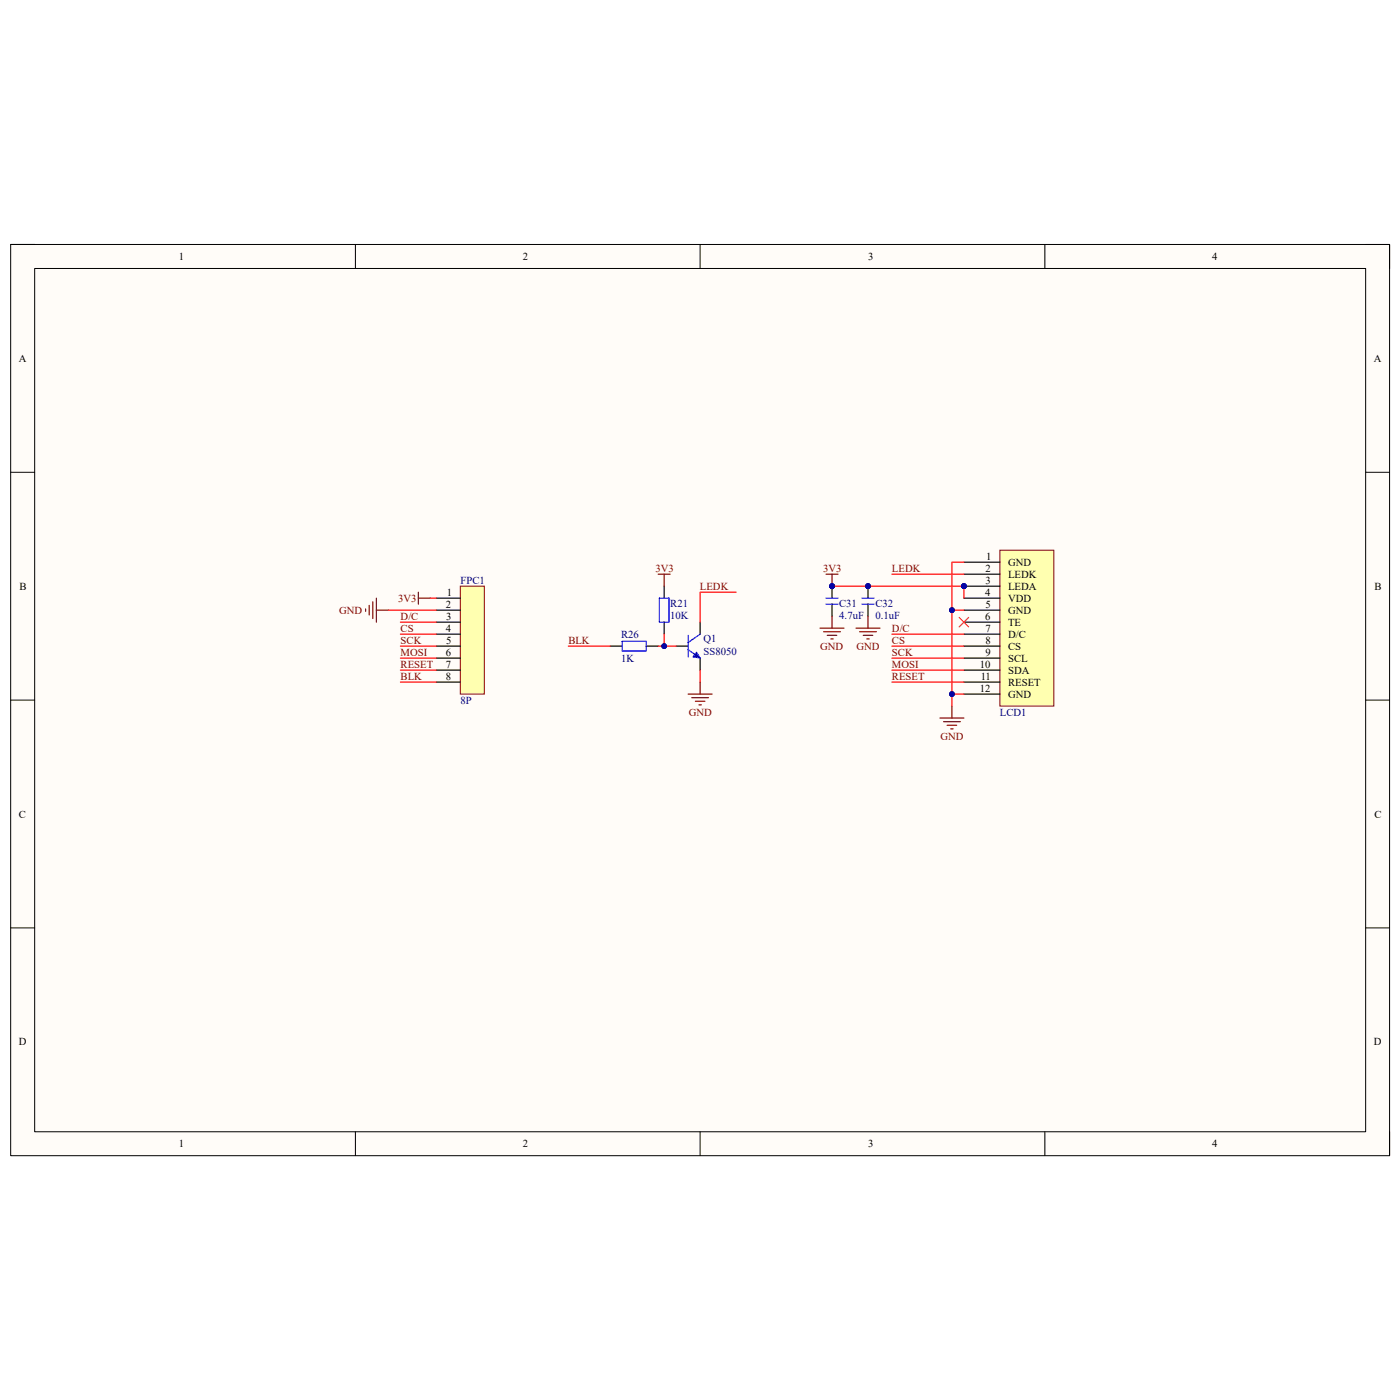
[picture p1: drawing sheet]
<svg xmlns="http://www.w3.org/2000/svg" width="100mm" height="100mm" viewBox="0 0 100 100" stroke-linecap="round" stroke-linejoin="round" font-family="sans-serif">
<path d="M.8 17.5h98.5v65h-98.5z" fill-rule="evenodd" fill="#fffcf8"/>
<path d="M.8 17.5h98.5v65h-98.5z" fill="none" stroke="#000" stroke-width=".07"/>
<path d="M2.5 19.2h95v61.6h-95z" fill-rule="evenodd" fill="#fffcf8"/>
<g fill="none" stroke="#000" stroke-width=".07">
<path d="M.8 17.5h1.7M2.5 19.2h95v61.6h-95zM25.4 17.5v1.7M50 17.5v1.7M74.6 17.5v1.7M97.5 17.5h1.8v1.7M.8 33.7h1.7M97.5 33.7h1.8M.8 50h1.7M97.5 50h1.8M.8 66.3h1.7M97.5 66.3h1.8"/>
<path d="M25.4 80.8v1.7M50 80.8v1.7M74.6 80.8v1.7M99.3 80.8v1.7"/>
</g>
<circle cx="68.9" cy="41.9" r=".17" fill="#000080"/>
<circle cx="68.9" cy="41.9" r=".17" fill="none" stroke="#000080" stroke-width=".07"/>
<path d="M71.4 39.3h3.9v11.1h-3.9z" fill-rule="evenodd" fill="#ffffb0"/>
<path d="M71.4 39.3h3.9v11.1h-3.9z" fill="none" stroke="#800000" stroke-width=".07"/>
<path d="M68.9 40.2h2.5M68.9 41h2.5M68.9 41.9h2.5" fill="none" stroke="#000" stroke-width=".08"/>
<circle cx="68.9" cy="41.9" r=".17" fill="#000080"/>
<circle cx="68.9" cy="41.9" r=".17" fill="none" stroke="#000080" stroke-width=".07"/>
<path d="M68.9 42.7h2.5M68.9 43.6h2.5M68.9 44.4h2.5M68.9 45.3h2.5M68.9 46.2h2.5M68.9 47h2.5M68.9 47.9h2.5M68.9 48.7h2.5M68.9 49.6h2.5" fill="none" stroke="#000" stroke-width=".08"/>
<path d="M59 41h.9M59.4 41v.9M67.1 51.3h1.8M67.4 51.5h1.2M67.7 51.8h.6M67.9 52.1h.2M68 50.4v.9" fill="none" stroke="#800000" stroke-width=".08"/>
<path d="M68.5 44.1l.7 .7M69.2 44.1l-.7 .7" fill="none" stroke="#f00" stroke-width=".07"/>
<circle cx="59.4" cy="41.9" r=".17" fill="#000080"/>
<circle cx="59.4" cy="41.9" r=".17" fill="none" stroke="#000080" stroke-width=".07"/>
<circle cx="59.4" cy="41.9" r=".17" fill="#000080"/>
<circle cx="59.4" cy="41.9" r=".17" fill="none" stroke="#000080" stroke-width=".07"/>
<path d="M59.4 41.9v.8" fill="none" stroke="#000" stroke-width=".08"/>
<circle cx="59.4" cy="41.9" r=".17" fill="#000080"/>
<circle cx="59.4" cy="41.9" r=".17" fill="none" stroke="#000080" stroke-width=".07"/>
<path d="M59.4 43.2v.8" fill="none" stroke="#000" stroke-width=".08"/>
<path d="M59 43.2h.9M59 42.7h.9" fill="none" stroke="#00f" stroke-width=".08"/>
<circle cx="62" cy="41.9" r=".17" fill="#000080"/>
<circle cx="62" cy="41.9" r=".17" fill="none" stroke="#000080" stroke-width=".07"/>
<path d="M62 41.9v.8" fill="none" stroke="#000" stroke-width=".08"/>
<circle cx="62" cy="41.9" r=".17" fill="#000080"/>
<circle cx="62" cy="41.9" r=".17" fill="none" stroke="#000080" stroke-width=".07"/>
<path d="M48.3 46.2h.9M50 44.4v.9M50 47v.9M62 43.2v.8" fill="none" stroke="#000" stroke-width=".08"/>
<path d="M49.2 46.4l.8 .6M49.2 45.4v1.5M50 45.3l-.8 .6M61.6 43.2h.8M61.6 42.7h.8" fill="none" stroke="#00f" stroke-width=".08"/>
<path d="M58.6 44.9h1.7M58.8 45.1h1.2M59.1 45.4h.7M59.3 45.6h.2M59.4 44v.9M61.1 44.9h1.8M61.4 45.1h1.2M61.7 45.4h.6M61.9 45.6h.2M62 44v.9" fill="none" stroke="#800000" stroke-width=".08"/>
<path d="M49.8 46.6l.2 .4-.5-.1z" fill="#00f"/>
<path d="M49.8 46.6l.2 .4-.5-.1z" fill="none" stroke="#00f" stroke-width=".07"/>
<path d="M47 41h.9M47.4 41v.9M49.2 49.6h1.7M49.4 49.8h1.2M49.7 50.1h.7M49.9 50.3h.2M50 48.7v.9" fill="none" stroke="#800000" stroke-width=".08"/>
<path d="M43.6 46.2h.8M46.2 46.2h.8M47.4 41.9v.8M47.4 44.4v.9" fill="none" stroke="#000" stroke-width=".08"/>
<path d="M44.4 45.8h1.8v.7h-1.8zM47.1 42.7h.7v1.7h-.7z" fill="none" stroke="#00f" stroke-width=".08"/>
<path d="M32.9 41.9h1.7v7.7h-1.7z" fill-rule="evenodd" fill="#ffffb0"/>
<path d="M32.9 41.9h1.7v7.7h-1.7z" fill="none" stroke="#800000" stroke-width=".07"/>
<path d="M31.2 42.7h1.7M31.2 43.6h1.7M31.2 44.4h1.7M31.2 45.3h1.7M31.2 46.2h1.7M31.2 47h1.7M31.2 47.9h1.7M31.2 48.7h1.7" fill="none" stroke="#000" stroke-width=".08"/>
<path d="M26.1 43.5v.2M26.4 43.2v.7M26.6 43v1.2M26.9 42.7v1.7M26.9 43.6h.8M29.9 42.3v.9M29.9 42.7h.8" fill="none" stroke="#800000" stroke-width=".08"/>
<path d="M68 49.6v.8" fill="none" stroke="#f00" stroke-width=".08"/>
<circle cx="68" cy="49.6" r=".17" fill="#000080"/>
<circle cx="68" cy="49.6" r=".17" fill="none" stroke="#000080" stroke-width=".07"/>
<path d="M68 43.6h.9" fill="none" stroke="#f00" stroke-width=".08"/>
<circle cx="68" cy="43.6" r=".17" fill="#000080"/>
<circle cx="68" cy="43.6" r=".17" fill="none" stroke="#000080" stroke-width=".07"/>
<path d="M59.4 41.9h9.5M63.7 45.3h5.2M63.7 46.2h5.2M63.7 47h5.2M63.7 47.9h5.2M63.7 48.7h5.2" fill="none" stroke="#f00" stroke-width=".08"/>
<circle cx="59.4" cy="41.9" r=".17" fill="#000080"/>
<circle cx="59.4" cy="41.9" r=".17" fill="none" stroke="#000080" stroke-width=".07"/>
<circle cx="62" cy="41.9" r=".17" fill="#000080"/>
<circle cx="62" cy="41.9" r=".17" fill="none" stroke="#000080" stroke-width=".07"/>
<circle cx="68.9" cy="41.9" r=".17" fill="#000080"/>
<circle cx="68.9" cy="41.9" r=".17" fill="none" stroke="#000080" stroke-width=".07"/>
<path d="M68.9 41.9v.8" fill="none" stroke="#f00" stroke-width=".08"/>
<circle cx="68.9" cy="41.9" r=".17" fill="#000080"/>
<circle cx="68.9" cy="41.9" r=".17" fill="none" stroke="#000080" stroke-width=".07"/>
<path d="M40.6 46.2h3M47.4 45.3v.9M50 47.9v.8M52.6 42.3h-2.6v2.1M63.7 41h5.2" fill="none" stroke="#f00" stroke-width=".08"/>
<circle cx="47.4" cy="46.2" r=".17" fill="#000080"/>
<circle cx="47.4" cy="46.2" r=".17" fill="none" stroke="#000080" stroke-width=".07"/>
<path d="M47 46.2h1.3" fill="none" stroke="#f00" stroke-width=".08"/>
<circle cx="47.4" cy="46.2" r=".17" fill="#000080"/>
<circle cx="47.4" cy="46.2" r=".17" fill="none" stroke="#000080" stroke-width=".07"/>
<path d="M27.7 43.6h3.5M28.6 44.4h2.6M28.6 45.3h2.6M28.6 46.2h2.6M28.6 47h2.6M28.6 47.9h2.6M28.6 48.7h2.6M30.7 42.7h.5M68.9 40.2h-.9v9.4h.9" fill="none" stroke="#f00" stroke-width=".08"/>
<circle cx="68" cy="43.6" r=".17" fill="#000080"/>
<circle cx="68" cy="43.6" r=".17" fill="none" stroke="#000080" stroke-width=".07"/>
<circle cx="68" cy="49.6" r=".17" fill="#000080"/>
<circle cx="68" cy="49.6" r=".17" fill="none" stroke="#000080" stroke-width=".07"/>
<g font-size=".8">
<text x="12.8" y="18.6">1</text>
<text x="37.3" y="18.6">2</text>
<text x="62" y="18.6">3</text>
<text x="86.6" y="18.6">4</text>
<text x="1.4" y="25.9">A</text>
<text x="98.1" y="25.9">A</text>
<text x="70.4" y="40.9">2</text>
<text x="70.4" y="41.7">3</text>
<text x="70.4" y="40">1</text>
<text x="72" y="40.4">GND</text>
<text x="72" y="41.3">LEDK</text>
<text x="1.4" y="42.1">B</text>
<text x="31.8" y="43.4">2</text>
<text x="31.8" y="45.1">4</text>
<text x="31.8" y="46.9">6</text>
<text x="31.8" y="47.7">7</text>
<text x="31.9" y="44.3">3</text>
<text x="31.9" y="46">5</text>
<text x="31.9" y="42.5">1</text>
<text x="70" y="47.7">10</text>
<text x="70.4" y="42.5">4</text>
<text x="70.4" y="44.3">6</text>
<text x="70.4" y="43.4">5</text>
<text x="70.4" y="45.1">7</text>
<text x="70.4" y="46">8</text>
<text x="70.4" y="46.9">9</text>
<text x="72" y="42.1">LEDA</text>
<text x="72" y="43">VDD</text>
<text x="72" y="43.9">GND</text>
<text x="72" y="44.7">TE</text>
<text x="72" y="45.6">D/C</text>
<text x="72" y="46.4">CS</text>
<text x="72" y="47.3">SCL</text>
<text x="98.2" y="42.1">B</text>
<text x="31.8" y="48.6">8</text>
<text x="70" y="49.4">12</text>
<text x="70.1" y="48.6">11</text>
<text x="72" y="48.1">SDA</text>
<text x="72" y="49">RESET</text>
<text x="72" y="49.8">GND</text>
<text x="1.4" y="58.4">C</text>
<text x="98.2" y="58.4">C</text>
<text x="1.4" y="74.7">D</text>
<text x="98.1" y="74.7">D</text>
<text x="12.8" y="82">1</text>
<text x="37.3" y="82">2</text>
<text x="62" y="82">3</text>
<text x="86.6" y="82">4</text>
</g>
<g font-size=".8" fill="#000080">
<text x="32.9" y="41.7">FPC1</text>
<text x="44.4" y="45.6">R26</text>
<text x="44.4" y="47.3">1K</text>
<text x="47.9" y="43.3">R21</text>
<text x="47.9" y="44.2">10K</text>
<text x="50.2" y="45.9">Q1</text>
<text x="50.2" y="46.8">SS8050</text>
<text x="59.9" y="43.3">C31</text>
<text x="59.9" y="44.2">4.7uF</text>
<text x="62.5" y="43.3">C32</text>
<text x="62.5" y="44.2">0.1uF</text>
<text x="32.9" y="50.3">8P</text>
<text x="71.4" y="51.1">LCD1</text>
</g>
<g font-size=".8" fill="#800000">
<text x="46.8" y="40.9">3V3</text>
<text x="58.8" y="40.9">3V3</text>
<text x="63.7" y="40.9">LEDK</text>
<text x="24.2" y="43.9">GND</text>
<text x="28.4" y="43">3V3</text>
<text x="28.6" y="44.3">D/C</text>
<text x="28.6" y="45.1">CS</text>
<text x="28.6" y="47.7">RESET</text>
<text x="28.6" y="46.9">MOSI</text>
<text x="28.6" y="46">SCK</text>
<text x="40.6" y="46">BLK</text>
<text x="50" y="42.1">LEDK</text>
<text x="58.6" y="46.4">GND</text>
<text x="61.2" y="46.4">GND</text>
<text x="63.7" y="45.1">D/C</text>
<text x="63.7" y="46">CS</text>
<text x="63.7" y="46.9">SCK</text>
<text x="63.7" y="47.7">MOSI</text>
<text x="28.6" y="48.6">BLK</text>
<text x="49.2" y="51.1">GND</text>
<text x="63.7" y="48.6">RESET</text>
<text x="67.2" y="52.8">GND</text>
</g>
</svg>
